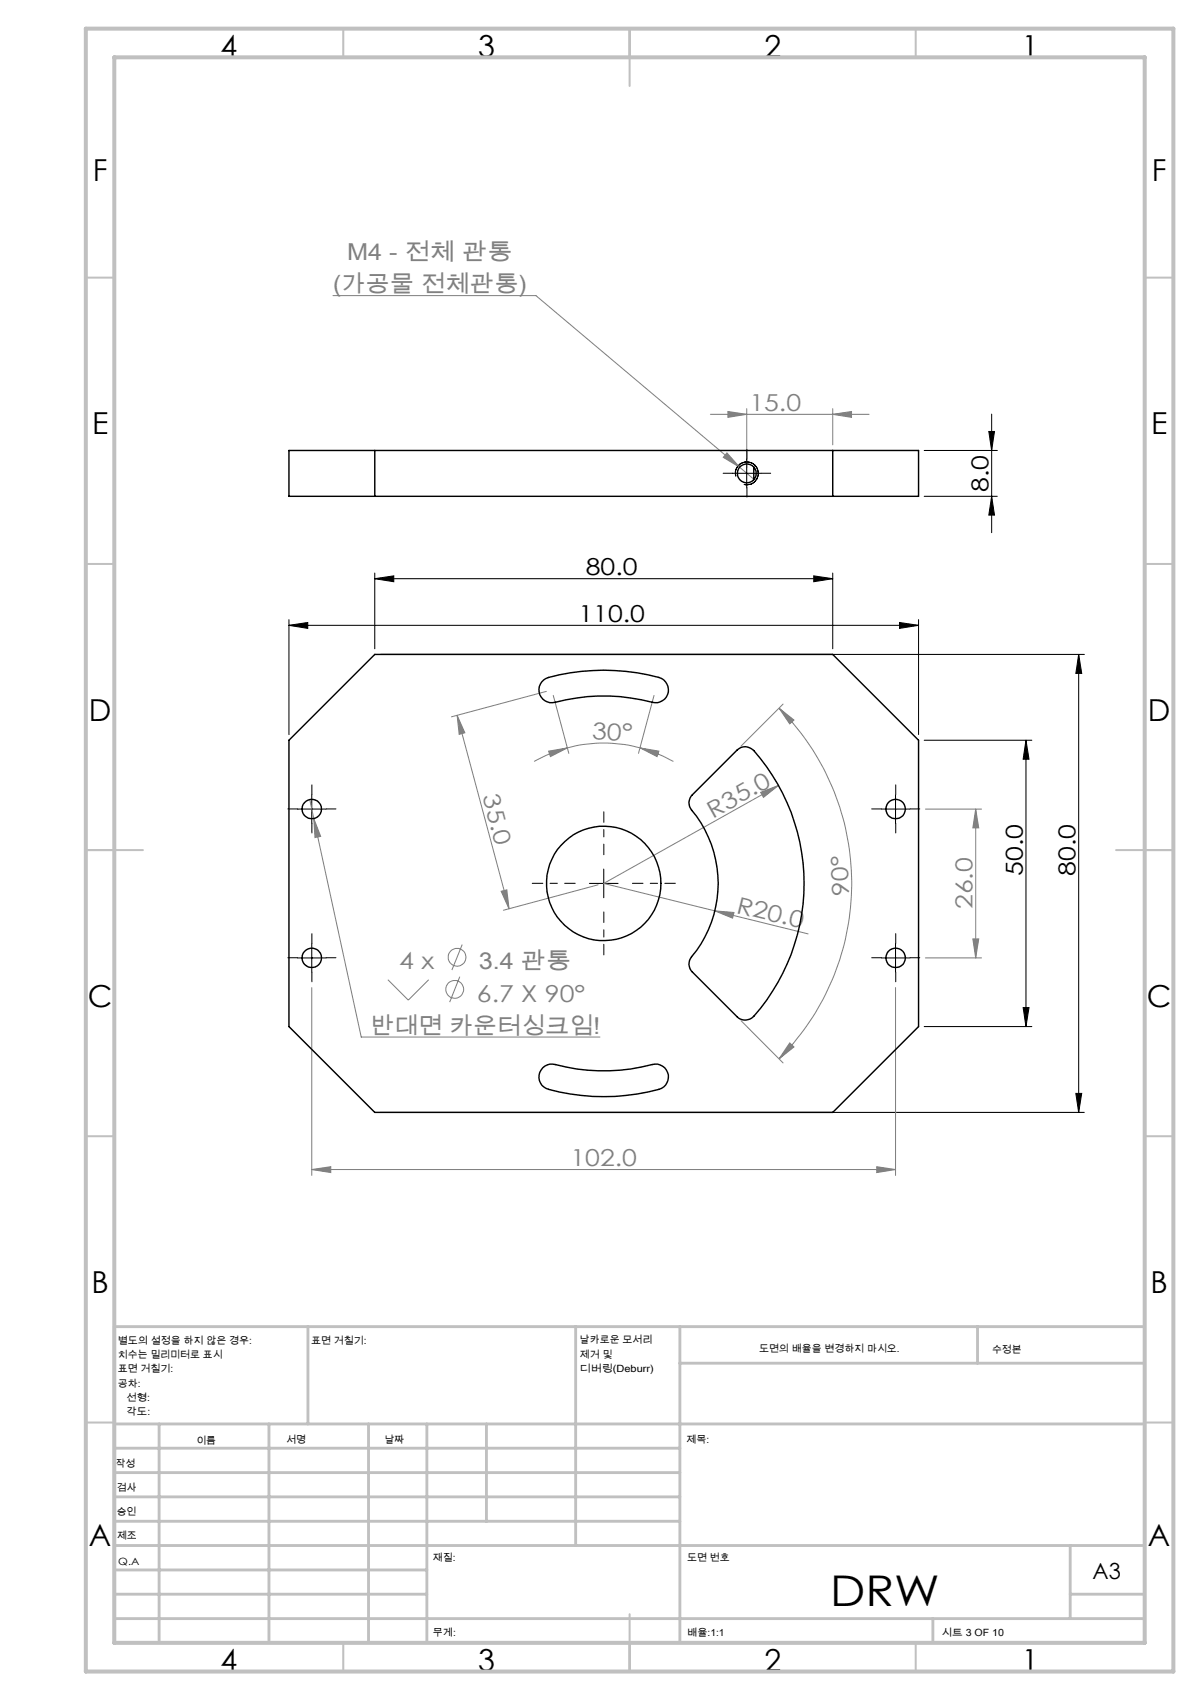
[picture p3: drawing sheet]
<svg xmlns="http://www.w3.org/2000/svg" width="210mm" height="297mm" viewBox="0 0 210 297" stroke-linecap="round" stroke-linejoin="round" font-family="sans-serif">
<g fill="none" stroke="#808080" stroke-width=".18">
<path d="M58.2 51.6h35.4l35.6 30M124.1 72.4h27.7M127 79.1l2.2 2.5-2.8-1.7zM127.2 71.9l3.3 .5-3.3 .5zM130.5 71.4v10.3M145.5 72.4l3.3-.5v1zM145.5 71.4v6.3M129.2 81.6l2.5 2.1M54.1 139.7l.7 3.3M79.9 125l1.3 3-1 .3zM79.9 125l9 33.8M95.5 120.8l-16.6 4.4"/>
<path d="M95.8 131.2l3.3-.5-2.9 1.5zM96.7 121.5l2.7 10.1M99.1 130.7a24.2 24.2 0 0 1 12.7 0M99.1 130.7a27.4 27.4 0 0 0-5.8 2.3M111.8 130.7l3.3 .5-.3 1zM111.8 130.7a27.4 27.4 0 0 1 5.9 2.3M114.3 121.5l-2.8 10.1M132.9 138.4l3.1-1.2-2.6 2.1zM136 137.2l-30.5 17.1 19.4 4.8M136.1 123.7l2.6 2.1-.7 .7zM136.1 123.7a43.3 43.3 0 0 1 0 61.3M136.8 123l-7.3 7.3"/>
<path d="M54.8 143l1.2 3.1-1 .2zM54.8 143l8.3 38.2h41.7M87.6 155.7l.9-.2 .4 3.3zM104.5 154.6l-16.6 4.4M124.9 159.1l3.3 .3-.2 1zM124.9 159.1l16.3 4.1M161.7 141.4h9.8M170.5 141.4v26M170.5 141.4l.5 3.2h-1zM54.5 172.5v32.8M67.8 171.2l3.5 3.5 3.6-3.5M80.3 170.6l-1.7 4.5"/>
<path d="M80.8 165l-1.8 4.5M129.5 178.3l7.3 7.4M156.5 172.5v32.8M161.7 167.4h9.8M170 164h1l-.5 3.4zM138 182.2l.7 .7-2.6 2.1zM54.5 204.3l3.3-.5v1.1zM54.5 204.3h102M153.2 203.8l3.3 .5-3.3 .6z"/>
<circle cx="79.4" cy="172.8" r="1.55"/>
<circle cx="79.9" cy="167.2" r="1.55"/>
</g>
<g fill="none" stroke="#000" stroke-width=".18">
<path d="M161.5 78.7h12.7M172.8 75.4h.9l-.5 3.3zM173.2 72.4v20.7M128 82.7h5M128.6 83.2a2 2 0 0 1 1.7-2.5 2 2 0 0 1 2.2 2.2 2 2 0 0 1-2.5 1.7M130.5 80.2v5M161.5 86.7h12.7M173.2 86.7l.5 3.3h-.9zM50.5 109.3l3.3-.5v1zM50.5 108.3v20M50.5 109.3h110M65.5 101.1l3.3-.5v1z"/>
<path d="M65.5 100.1v13.2M65.5 101.1h80M66.5 114.3h122.9M142.2 100.6l3.3 .5-3.3 .5zM145.5 100.1v13.2M157.2 108.8l3.3 .5-3.3 .5zM160.5 108.3v20M188.5 114.3v80M188.5 114.3l.5 3.3h-1zM54.5 138.8v5M156.5 138.8v5M161.5 129.3h18.8"/>
<path d="M179.2 129.3v50M179.2 129.3l.6 3.3h-1zM52 141.4h5M103 154.3h5M105.5 151.8v5M154 141.4h5M52 167.4h5M54.5 164.8v5M154 167.4h5M156.5 164.8v5M161.5 179.3h18.8M178.8 176h1l-.6 3.3z"/>
<path d="M66.5 194.3h122.9M188 191h1l-.5 3.3z"/>
</g>
<path d="M100.5 154.3h-7.5M105.5 149.3v-7.5M105.5 159.3v7.5M110.5 154.3h7.5" fill="none" stroke="#000" stroke-width=".18" stroke-dasharray="15.2 1.3 1.3 1.3" stroke-dashoffset="13.4"/>
<g fill="none" stroke="#000" stroke-width=".18" stroke-dasharray="15.2 1.3 1.3 1.3">
<path d="M128 82.7h-1.7M130.5 80.2v-1.7M130.5 85.2v1.6M133 82.7h1.6M54.5 138.8v-1.7M156.5 138.8v-1.7M52 141.3h-1.7M54.5 143.8v1.7M57 141.3h1.7M154 141.3h-1.7M156.5 143.8v1.7M159 141.3h1.7"/>
<path d="M52 167.3h-1.7M54.5 164.8v-1.7M54.5 169.8v1.7M57 167.3h1.7M154 167.3h-1.7M156.5 164.8v-1.7M156.5 169.8v1.7M159 167.3h1.7"/>
</g>
<g fill="none" stroke="#c0c0c0" stroke-width=".35">
<path d="M60 5v5M110 5v10M160 5v5M15 48.5h5M200 48.5h5M15 98.5h5M200 98.5h5M15 148.5h10M195 148.5h10M15 198.5h5M200 198.5h5M15 248.5h5"/>
<path d="M200 248.5h5M60 287v5M110 282v10M160 287v5"/>
</g>
<g fill="none" stroke="#c0c0c0" stroke-width=".5">
<path d="M53.8 231.8v17M100.6 231.8v38.2M118.8 231.8v55.2M118.8 238.2h81.2M170.8 231.8v6.4M200 231.8h-180v55.2M20 248.8h180M20 257.3h98.8M20 253h98.8M27.8 248.8v38.2M47 248.8v38.2M64.4 248.8v38.2"/>
<path d="M74.6 248.8v38.2M85 248.8v17M20 265.8h98.8M20 261.5h98.8M20 278.5h54.6M20 274.3h54.6M20 270h180M187 278.5h13M187 270v12.8M20 282.8h180M163 282.8v4.2"/>
</g>
<path d="M15 5h190v287h-190zM20 10h180v277h-180z" fill="none" stroke="#c0c0c0" stroke-width=".7"/>
<g fill="#000">
<path d="M50.5 109.3l3.3-.5v1zM157.2 108.8l3.3 .5-3.3 .5z"/>
<path d="M65.5 101.1l3.3-.5v1zM142.2 100.6l3.3 .5-3.3 .5z"/>
<path d="M188.5 114.3l.5 3.3h-1zM188 191h1l-.5 3.3zM179.2 129.3l.6 3.3h-1zM178.8 176h1l-.6 3.3zM172.8 75.4h.9l-.5 3.3zM173.2 86.7l.5 3.3h-.9z"/>
</g>
<g fill="#808080">
<path d="M132.9 138.4l3.1-1.2-2.6 2.1z"/>
<path d="M124.9 159.1l3.3 .3-.2 1z"/>
<path d="M111.8 130.7l3.3 .5-.3 1zM95.8 131.2l3.3-.5-2.9 1.5z"/>
<path d="M145.5 72.4l3.3-.5v1zM127.2 71.9l3.3 .5-3.3 .5z"/>
<path d="M54.8 143l.2 3.3 1-.2zM54.5 204.3l3.3-.5v1.1zM153.2 203.8l3.3 .5-3.3 .6zM127 79.1l-.6 .8 2.8 1.7z"/>
<path d="M170 164h1l-.5 3.4zM170.5 141.4l.5 3.2h-1z"/>
<path d="M138 182.2l.7 .7-2.6 2.1zM136.1 123.7l2.6 2.1-.7 .7z"/>
<path d="M79.9 125l1.3 3-1 .3zM87.6 155.7l.9-.2 .4 3.3z"/>
</g>
<g fill="none" stroke="#000" stroke-width=".25">
<path d="M50.5 78.7h110v8h-110zM65.5 78.7v8M145.5 78.7v8M131.7 81.6v2.2M65.5 114.3h80l15 15v50l-15 15h-80l-15-15v-50zM94.7 119.1a4.1 4.1 0 0 1 3-1.2 37 37 0 0 1 17.9 .6 2.25 2.25 0 0 1 1 2.8 2.25 2.25 0 0 1-2.7 1.4 33.9 33.9 0 0 0-17.4 .1 2.24 2.24 0 0 1-2.1-1.2 2.24 2.24 0 0 1 .3-2.5zM128.8 131.1a2.01 2.01 0 0 1 2.9 0 35 35 0 0 1-.3 46.7 2 2 0 0 1-2.6-.2l-7.8-7.8a1.96 1.96 0 0 1-.2-2.7 20 20 0 0 0-.2-25.9 1.92 1.92 0 0 1 .4-2.4zM94.8 186.5a2.29 2.29 0 0 1 2.2-.5 33.8 33.8 0 0 0 17.4-.1 2.24 2.24 0 0 1 2.4 1.9 2.24 2.24 0 0 1-1.7 2.5 36.5 36.5 0 0 1-19.7-.2 2.23 2.23 0 0 1-.6-3.6z"/>
<circle cx="130.5" cy="82.7" r="1.64"/>
<circle cx="54.5" cy="141.4" r="1.69"/>
<circle cx="105.5" cy="154.3" r="10"/>
<circle cx="156.5" cy="141.3" r="1.7"/>
<circle cx="54.5" cy="167.4" r="1.69"/>
<circle cx="156.5" cy="167.3" r="1.7"/>
</g>
<text font-size="7.4" x="145" y="280.5">DRW</text>
<g font-size="5.3">
<text x="38.5" y="9.9">4</text>
<text x="83.5" y="9.9">3</text>
<text x="133.6" y="9.9">2</text>
<text x="178.6" y="9.9">1</text>
<text x="16.2" y="31.7">F</text>
<text x="201.2" y="31.7">F</text>
<text x="16.1" y="75.9">E</text>
<text x="201.1" y="75.9">E</text>
<text x="15.5" y="125.9">D</text>
<text x="200.5" y="125.9">D</text>
<text x="15.4" y="175.9">C</text>
<text x="200.4" y="175.9">C</text>
<text x="16" y="225.9">B</text>
<text x="201" y="225.9">B</text>
<text x="15.5" y="270.2">A</text>
<text x="200.5" y="270.2">A</text>
<text x="38.5" y="291.9">4</text>
<text x="83.5" y="291.9">3</text>
<text x="133.6" y="291.9">2</text>
<text x="178.6" y="291.9">1</text>
</g>
<g font-size="4.1" fill="#808080">
<text x="60.6" y="45.5">M4 - 전체 관통</text>
<text x="58.2" y="51.1">(가공물 전체관통)</text>
<text x="130.9" y="71.8">15.0</text>
<text x="103.4" y="129.1" transform="rotate(3 103.4 129.1)">30°</text>
<text x="84.3" y="139.1" transform="rotate(75 84.3 139.1)">35.0</text>
<text x="124.6" y="143" transform="rotate(-29 124.6 143)">R35.0</text>
<text x="128.5" y="159.4" transform="rotate(14 128.5 159.4)">R20.0</text>
<text x="148.3" y="156.5" transform="rotate(-92 148.3 156.5)">90°</text>
<text x="169.9" y="158.8" transform="rotate(-90 169.9 158.8)">26.0</text>
<text x="69.7" y="169.4">4 x</text>
<text x="83.7" y="169.4">3.4 관통</text>
<text x="83.3" y="175">6.7 X 90°</text>
<text x="64.7" y="180.6">반대면 카운터싱크임!</text>
<text x="99.7" y="203.7">102.0</text>
</g>
<g font-size="4.1">
<text x="172.7" y="85.9" transform="rotate(-90 172.7 85.9)">8.0</text>
<text x="102.4" y="100.5">80.0</text>
<text x="101.1" y="108.7">110.0</text>
<text x="178.7" y="153" transform="rotate(-90 178.7 153)">50.0</text>
<text x="187.9" y="153" transform="rotate(-90 187.9 153)">80.0</text>
</g>
<text font-size="3.9" x="190.9" y="275.8">A3</text>
<g font-size="1.7">
<text x="20.6" y="234.8">별도의 설정을 하지 않은 경우:</text>
<text x="20.6" y="237.3">치수는 밀리미터로 표시</text>
<text x="20.6" y="239.8">표면 거칠기:</text>
<text x="54.4" y="234.8">표면 거칠기:</text>
<text x="101.3" y="234.7">날카로운 모서리</text>
<text x="101.3" y="237.2">제거 및</text>
<text x="101.3" y="239.7">디버링(Deburr)</text>
<text x="132.6" y="236.2">도면의 배율을 변경하지 마시오.</text>
<text x="173.3" y="236.4">수정본</text>
<text x="20.6" y="242.3">공차:</text>
<text x="22.1" y="244.8">선형:</text>
<text x="22.1" y="247.3">각도:</text>
<text x="20.2" y="256.3">작성</text>
<text x="34.3" y="252.2">이름</text>
<text x="50" y="252.1">서명</text>
<text x="67.2" y="252.1">날짜</text>
<text x="120" y="252.1">제목:</text>
<text x="20.4" y="260.5">검사</text>
<text x="20.4" y="264.6">승인</text>
<text x="20.5" y="269">제조</text>
<text x="20.7" y="273.3">Q.A</text>
<text x="75.6" y="272.7">재질:</text>
<text x="120.1" y="272.7">도면 번호</text>
<text x="75.6" y="285.7">무게:</text>
<text x="120.1" y="285.8">배율:1:1</text>
<text x="164.5" y="285.8">시트 3 OF 10</text>
</g>
</svg>
